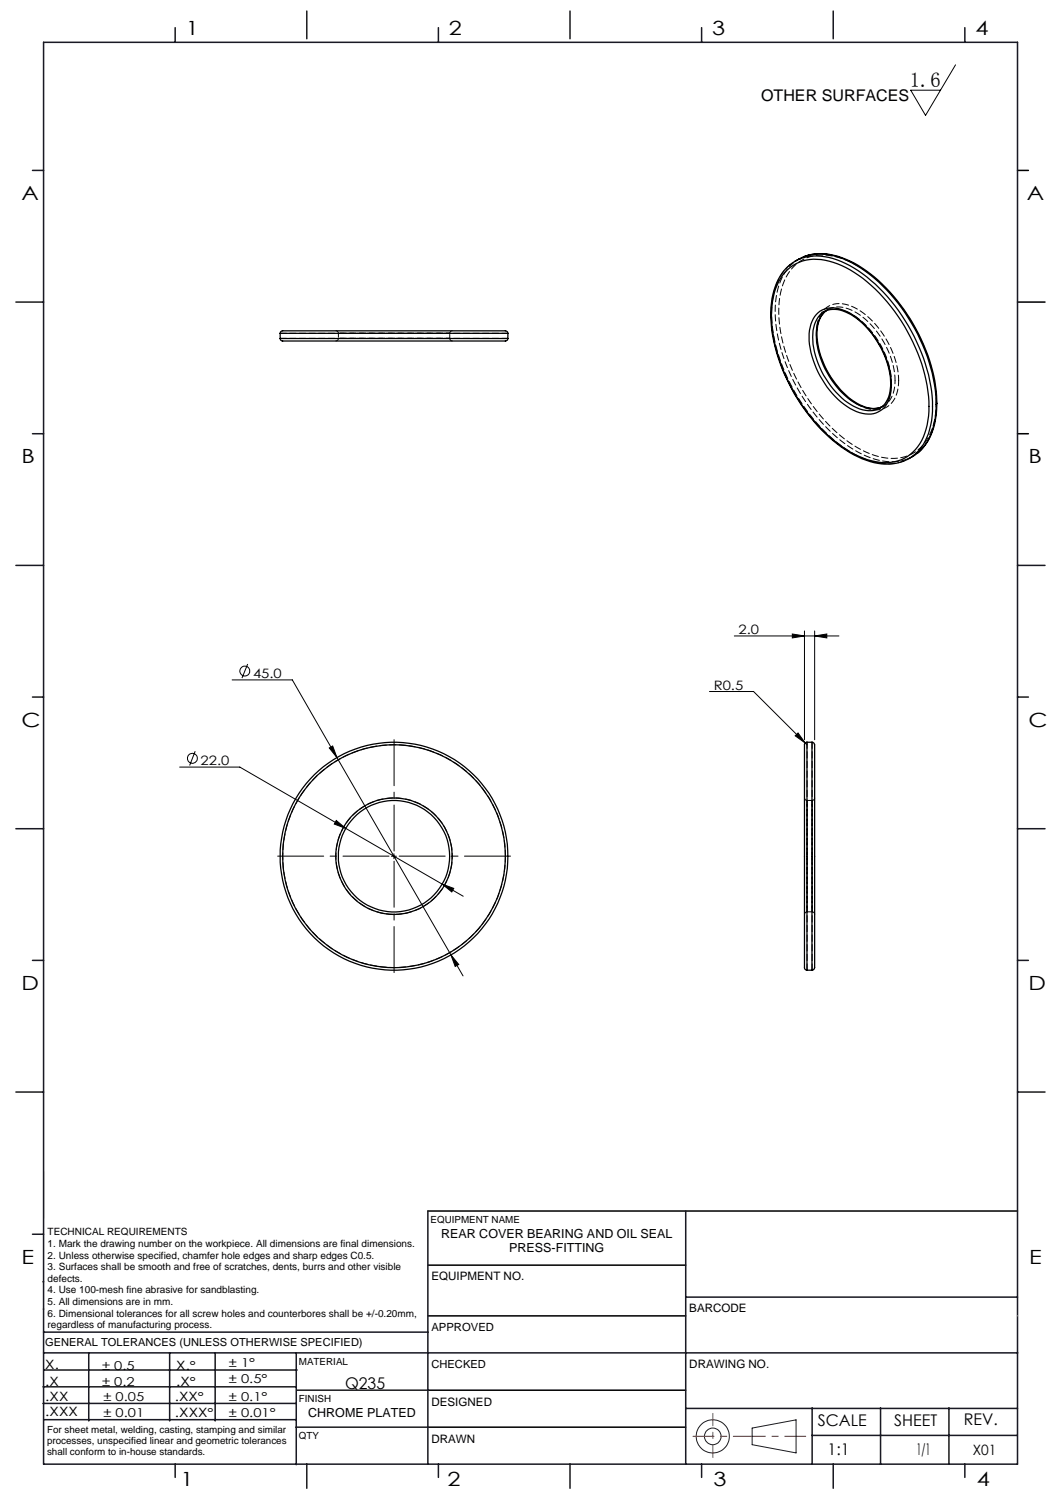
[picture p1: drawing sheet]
<svg xmlns="http://www.w3.org/2000/svg" width="210mm" height="297mm" viewBox="0 0 210 297" stroke-linecap="round" stroke-linejoin="round" font-family="sans-serif">
<g fill="none" stroke="#191924" stroke-width=".2">
<path d="M8.6 231.2v9.4M148.6 282l8.7-1.6v6.5l-8.7-1.6z"/>
<circle cx="140.8" cy="283.7" r="3.3"/>
<circle cx="140.8" cy="283.7" r="1.64"/>
</g>
<path d="M201 33.7h2.2M201 59.7h5.4M201 85.7h2.2M84.5 239.1h116.5M84.6 259.9h50.9M84.6 249.8h50.9M84.6 274.5h50.9M84.5 281.8h51" fill="none" stroke="#000" stroke-width=".3"/>
<path d="M136.9 283.6h22.3" fill="none" stroke="#f00" stroke-width=".2" stroke-dasharray="6.3 1.3 1.3 1.3" stroke-dashoffset="2.2"/>
<path d="M140.8 287.8v-8.7" fill="none" stroke="#f00" stroke-width=".2" stroke-dasharray="6.3 1.3 1.3 1.3" stroke-dashoffset="3.9"/>
<g fill="none" stroke="#191924" stroke-width=".3">
<path d="M8.6 8.4h192.4v280.7h-192.4zM34.6 5.5v2.9M60.6 2.2v5.5M86.6 5.5v2.9M112.6 2.2v5.5M138.6 5.5v2.9M164.6 2.2v5.5M190.6 5.5v2.9M6.4 33.7h2.2M3.1 59.7h5.5M6.4 85.7h2.2M3.1 111.7h5.5"/>
<path d="M201 111.7h5.4M6.4 137.7h2.2M201 137.7h2.2M3.1 163.7h5.5M201 163.7h5.4M6.4 189.6h2.2M201 189.6h2.2M3.1 215.6h5.5M201 215.6h5.4M84.5 239.1v50M135.5 239.1v50M6.4 243.7h2.2"/>
<path d="M8.5 253.1h.1M8.6 258.5h.1M135.5 256.1h65.5M8.5 277.1h49.9M8.5 273.9h49.9M8.6 267.2h192.4M8.6 263.1h75.9M8.8 270.5h49.9M17.5 267.2v13.4M33.5 267.2v13.4M42.5 267.2v13.4M58.5 267.2v22"/>
<path d="M58.6 274.5h26M135.5 278.1h65.5M160.4 278v11.1M174 278v11.1M187.5 278v11.1M8.8 280.3h49.7M34.6 289.1v2.6M58.5 281.8h26M60.6 289.1v4.8M86.6 289.1v2.6M112.6 289.1v4.8M138.6 289.1v2.6"/>
<path d="M160.4 283.5h40.5M164.6 289.1v4.8M190.6 289.1v2.6"/>
</g>
<path d="M201 259.9h.1" fill="none" stroke="#c0c0c0" stroke-width=".2"/>
<g fill="none" stroke="#000" stroke-width=".2">
<path d="M188.8 12.8l-6 10-2.9-5h5.9M45.9 134.3h11.8l33.8 58.4M48.9 131.1l-1.1 2.8M140.2 136.6h8.7l10.5 10.5M145.1 125.6h20.6M156.5 125.2l2.4 .4-2.4 .4zM158.9 124.6v21.5M160.9 125.6l2.4-.4v.8zM160.9 124.6v21.5M35.5 151.5h11.9l44.1 25.5M38.6 148.3l-1.1 2.9M65.1 147.7l.6-.4 .9 2.3z"/>
<path d="M157.7 144.7l1.4 2-2-1.4zM66.4 162l1.9 1.6-2.3-.9zM77.3 169.1h1M77.8 168.6v1M87.3 174.6l2.3 .8-.3 .7zM89.1 188.6l1.5 1.9-.7 .3z"/>
<circle cx="48.4" cy="132.5" r=".98"/>
<circle cx="38" cy="149.8" r=".99"/>
</g>
<path d="M76.9 169.1h-22M77.9 168.1v-22M77.9 170.1v22M78.9 169.1h22" fill="none" stroke="#000" stroke-width=".2" stroke-dasharray="15.2 1.3 1.3 1.3" stroke-dashoffset="6.1"/>
<path d="M89.1 188.6l.8 2.2 .7-.3zM65.1 147.7l1.5 1.9-.9-2.3zM87.3 174.6l2 1.5 .3-.7zM66.4 162l-.4 .7 2.3 .9zM156.5 125.2l2.4 .4-2.4 .4zM160.9 125.6l2.4-.4v.8zM157.7 144.7l-.6 .6 2 1.4z" fill="#000"/>
<g fill="none" stroke="#000" stroke-width=".25">
<path d="M155.1 53.8a8.5 8.5 0 0 1 9.5-2 26.8 26.8 0 0 1 12.8 10.6 32.2 32.2 0 0 1 6.1 18.8 11.9 11.9 0 0 1-3.2 8.1 8.3 8.3 0 0 1-8.2 1.7 24.4 24.4 0 0 1-12.2-8.9 33.9 33.9 0 0 1-7.5-19.8 12.9 12.9 0 0 1 2.7-8.5zM156.1 52.3a12 12 0 0 0-3.8 9.4 34.1 34.1 0 0 0 7.9 20.7 24.2 24.2 0 0 0 12.5 9 10.1 10.1 0 0 0 5.8-.3M156.1 52.2a8.8 8.8 0 0 1 8.4-1.2 26.8 26.8 0 0 1 13.7 11.3 33.2 33.2 0 0 1 6 18.9 11.5 11.5 0 0 1-3.7 8.7l-1.1 .8-.9 .3M157.1 51.6a9.7 9.7 0 0 1 9-.7 29.5 29.5 0 0 1 14 13 32.3 32.3 0 0 1 4.8 16.9 11.7 11.7 0 0 1-3.7 8.7l-1.6 1.1M158.8 50.7a11.1 11.1 0 0 1 9.1 .8 32.7 32.7 0 0 1 14.5 16.5 26.5 26.5 0 0 1 2.3 15.6 10.1 10.1 0 0 1-3.5 5.9M55.4 65.8a.67 .67 0 0 1 .9-.5h43.5a.48 .48 0 0 1 .5 .5M55.4 66.8a.67 .67 0 0 0 .9 .5h43.5a.48 .48 0 0 0 .5-.5M55.4 65.8h44.9M55.4 66.8h44.9M55.4 65.8v1M100.3 65.8v1M161.3 62.1a4.6 4.6 0 0 1 5.5-.8 15.9 15.9 0 0 1 7.9 8.6 12.7 12.7 0 0 1 .8 9.2 4.4 4.4 0 0 1-5.7 2.4 15.8 15.8 0 0 1-8.5-8.8 12.7 12.7 0 0 1-1.1-8.7l.5-1z"/>
<path d="M162.9 61.5a5.3 5.3 0 0 1 5.3 .7 17.6 17.6 0 0 1 7.8 13.9 5.2 5.2 0 0 1-2.2 4.5M162.9 61.5a5.4 5.4 0 0 0-2.4 5.1 16.9 16.9 0 0 0 8.1 13.6 5.3 5.3 0 0 0 5.2 .4M163.2 61.4a5.4 5.4 0 0 0-1.8 4.7 17.3 17.3 0 0 0 8.5 13.8 5.3 5.3 0 0 0 4.3 .5M163.3 61.3a5.9 5.9 0 0 0-2 5.6 17.2 17.2 0 0 0 8 12.9 5.3 5.3 0 0 0 5 .5M173.8 80.6h.1M159.4 146.6a.72 .72 0 0 0-.5 1v43.5a.48 .48 0 0 0 .5 .5M159.4 146.6v45M159.4 146.6h1M160.4 146.6l.4 .1 .1 .4v44l-.1 .3-.4 .2M160.4 146.6v45M159.4 191.6h1"/>
<circle cx="77.8" cy="169.1" r="22.5"/>
<circle cx="77.8" cy="169.1" r="11"/>
<circle cx="77.8" cy="169.1" r="11.5"/>
<circle cx="77.8" cy="169.1" r="22"/>
</g>
<path d="M176.1 75.5a16.9 16.9 0 0 0-8.7-13.9l-1.7-.5h-1.7M89.4 169.1a11.5 11.5 0 0 0-17-10.1 11.5 11.5 0 0 0-.8 19.7 11.5 11.5 0 0 0 17.7-8.8l.1-.8" fill="none" stroke="#000" stroke-width=".2" stroke-dasharray="1.3 .6" stroke-dashoffset=".7"/>
<path d="M156.8 51.8a11.2 11.2 0 0 0-3.6 8.7 33.9 33.9 0 0 0 7.4 20.9 24.9 24.9 0 0 0 13 9.5 9.5 9.5 0 0 0 5.7-.3M178.6 91a11.2 11.2 0 0 1-9-.9 32.6 32.6 0 0 1-14-15.5 27.3 27.3 0 0 1-2.8-16.4 10 10 0 0 1 3.3-6M99.9 169.1a22 22 0 0 1-32.7 19.2 22 22 0 0 1-1-37.9 22 22 0 0 1 33.6 17.5l.1 1.2" fill="none" stroke="#000" stroke-width=".2" stroke-dasharray="1.3 .6" stroke-dashoffset=".1"/>
<path d="M66.9 65.8v1M88.9 65.8h-22h22M88.9 66.8h-22h22M88.9 66.8v-1M160.4 158.1h-1M159.4 180.1h1" fill="none" stroke="#000" stroke-width=".2" stroke-dasharray="1.3 .6" stroke-dashoffset=".5"/>
<g fill="none" stroke="#000" stroke-width=".2" stroke-dasharray="1.3 .6" stroke-dashoffset=".4">
<path d="M66.4 65.3l.3 .2 .2 .3M66.9 66.8l-.2 .4-.3 .1M88.9 65.8l.1-.3 .4-.2M89.4 67.3l-.4-.1-.1-.4M163.5 61.1l-.7 .4M175 79.6a6.5 6.5 0 0 0 1.1-4.1M185 79.4a11.8 11.8 0 0 1-3.7 9.5 9.2 9.2 0 0 1-9.4 .7 28.8 28.8 0 0 1-13.2-12.3 30.7 30.7 0 0 1-4.8-17.7 10.1 10.1 0 0 1 4.8-8.4 10.3 10.3 0 0 1 9 .4 31.4 31.4 0 0 1 14.1 15.1 30.3 30.3 0 0 1 3.2 12.7M173.8 80.6l.7-.4M173.8 80.6l.6-.4M159.4 158.1l-.3-.2-.2-.3M160.9 157.6l-.1 .3-.4 .2M158.9 180.6l.2-.4 .3-.1"/>
<path d="M160.4 180.1l.4 .1 .1 .4"/>
</g>
<path d="M55.4 65.8h45M100.4 66.8h-45M163.2 61.3l.4-.2M163.2 61.3l-.3 .2M163.3 61.3l.2-.2M163.5 61.1h.1M174.5 80.2l-.2 .1M174.6 80.2l-.4 .2M174.6 80.2h-.1M160.4 146.6v45M159.4 191.6v-45" fill="none" stroke="#000" stroke-width=".2" stroke-dasharray="1.3 .6"/>
<path d="M157.8 51.2l-1 .6M176.8 75.1a5.5 5.5 0 0 1-2.2 5.1M179.3 90.6l1-.5M159.4 169.1v-11v22v-11M160.4 169.1v11v-22v11" fill="none" stroke="#000" stroke-width=".2" stroke-dasharray="1.3 .6" stroke-dashoffset=".6"/>
<path d="M163.6 61.1a6 6 0 0 1 6.3 1.1 17.4 17.4 0 0 1 6.9 12.9M177.5 75.1a17.8 17.8 0 0 0-8.7-14.4 4.8 4.8 0 0 0-6.4 1 9.5 9.5 0 0 0-.6 7.8 17.3 17.3 0 0 0 8.8 10.9 4.6 4.6 0 0 0 6.8-3.9l.1-1.4" fill="none" stroke="#000" stroke-width=".2" stroke-dasharray="1.3 .6" stroke-dashoffset=".2"/>
<text font-size="4.1" x="179.8" y="17.2">1.6</text>
<g font-size="3.9">
<text x="36.7" y="6.9">1</text>
<text x="88.7" y="6.9">2</text>
<text x="140.7" y="6.9">3</text>
<text x="192.7" y="6.9">4</text>
<text x="4.2" y="39.5">A</text>
<text x="202.9" y="39.5">A</text>
<text x="4.2" y="91.5">B</text>
<text x="203.2" y="91.5">B</text>
<text x="4.2" y="143.5">C</text>
<text x="203.2" y="143.5">C</text>
<text x="4.2" y="195.5">D</text>
<text x="203.2" y="195.5">D</text>
<text x="4.2" y="249.6">E</text>
<text x="203.3" y="249.6">E</text>
<text x="35.7" y="293.4">1</text>
<text x="88.4" y="293.4">2</text>
<text x="141" y="293.4">3</text>
<text x="193" y="293.4">4</text>
</g>
<g font-size="3.2">
<text x="150.4" y="20">OTHER SURFACES</text>
<text x="68.2" y="274.2">Q235</text>
<text x="161.6" y="281.7">SCALE</text>
<text x="176.7" y="281.5">SHEET</text>
<text x="190.4" y="281.5">REV.</text>
<text x="163.5" y="287.4">1:1</text>
<text x="181.1" y="287.4">1/1</text>
</g>
<text font-size="2.8" x="192.2" y="287.3">X01</text>
<g font-size="2.6">
<text x="145.9" y="125.2">2.0</text>
<text x="50" y="133.9">45.0</text>
<text x="141" y="136.2">R0.5</text>
<text x="39.6" y="151.1">22.0</text>
</g>
<g font-size="2.5">
<text x="87.1" y="244.4">REAR COVER BEARING AND OIL SEAL</text>
<text x="100.6" y="247.3">PRESS-FITTING</text>
<text x="8.9" y="273.6">.X</text>
<text x="8.9" y="270.4">X.</text>
<text x="34.8" y="273.7">.X°</text>
<text x="34.8" y="270.5">X.°</text>
<text x="9" y="276.7">.XX</text>
<text x="9" y="279.7">.XXX</text>
<text x="34.5" y="276.7">.XX°</text>
<text x="34.6" y="279.8">.XXX°</text>
<text x="60.9" y="279.8">CHROME PLATED</text>
</g>
<g font-size="2.4">
<text x="45.2" y="270">± 1°</text>
<text x="20.2" y="270.4">± 0.5</text>
<text x="20.2" y="273.7">± 0.2</text>
<text x="45.2" y="273.2">± 0.5°</text>
<text x="20.4" y="279.7">± 0.01</text>
<text x="20.4" y="276.7">± 0.05</text>
<text x="45.2" y="276.7">± 0.1°</text>
<text x="45.2" y="279.7">± 0.01°</text>
</g>
<g font-size="2.3">
<text x="85.2" y="252.9">EQUIPMENT NO.</text>
<text x="136.2" y="259.2">BARCODE</text>
<text x="136.2" y="270.2">DRAWING NO.</text>
<text x="85.2" y="277.6">DESIGNED</text>
<text x="85.2" y="284.9">DRAWN</text>
</g>
<g font-size="2.2">
<text x="85.2" y="262.8">APPROVED</text>
<text x="8.9" y="265.9">GENERAL TOLERANCES (UNLESS OTHERWISE SPECIFIED)</text>
<text x="85.2" y="270.1">CHECKED</text>
</g>
<g font-size="2">
<text x="9.4" y="243.9">TECHNICAL REQUIREMENTS</text>
<text x="9.4" y="246.2">1. Mark the drawing number on the workpiece. All dimensions are final dimensions.</text>
<text x="9.4" y="248.5">2. Unless otherwise specified, chamfer hole edges and sharp edges C0.5.</text>
<text x="9.4" y="250.8">3. Surfaces shall be smooth and free of scratches, dents, burrs and other visible</text>
<text x="9.4" y="253.1">defects.</text>
<text x="9.4" y="255.4">4. Use 100-mesh fine abrasive for sandblasting.</text>
<text x="9.4" y="257.7">5. All dimensions are in mm.</text>
<text x="9.4" y="260">6. Dimensional tolerances for all screw holes and counterbores shall be +/-0.20mm,</text>
<text x="9.4" y="262.3">regardless of manufacturing process.</text>
</g>
<g font-size="1.9">
<text x="85.1" y="241.5">EQUIPMENT NAME</text>
<text x="59.1" y="269.5">MATERIAL</text>
<text x="59.1" y="276.9">FINISH</text>
<text x="9.3" y="282.9">For sheet metal, welding, casting, stamping and similar</text>
<text x="9.3" y="285.2">processes, unspecified linear and geometric tolerances</text>
<text x="9.3" y="287.4">shall conform to in-house standards.</text>
<text x="59.1" y="284.2">QTY</text>
</g>
</svg>
